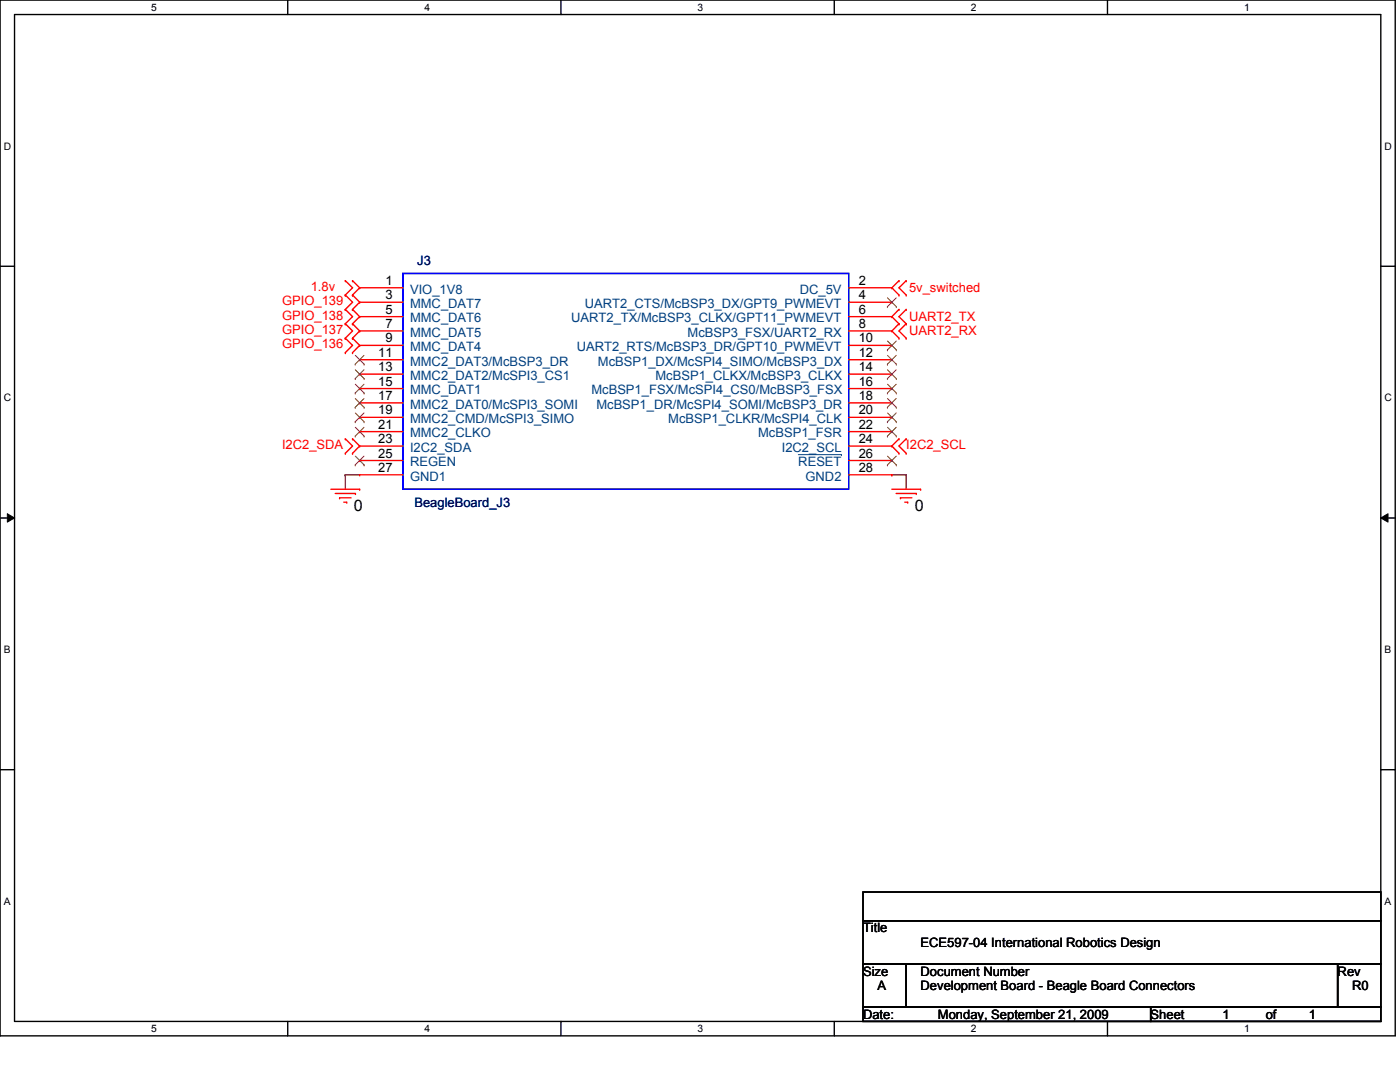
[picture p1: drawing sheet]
<svg xmlns="http://www.w3.org/2000/svg" width="279mm" height="216mm" viewBox="0 0 279 216" stroke-linecap="round" stroke-linejoin="round" font-family="sans-serif">
<path d="M0 0h278.4v206.7h-278.4zM2.9 2.9h272.7v200.9h-272.7z" fill="none" stroke="#000" stroke-width=".28"/>
<g fill="#fff">
<path d="M30.2 .3h1.1v2.3h-1.1z"/>
<path d="M30.2 204.1h1.1v2.3h-1.1z"/>
</g>
<path d="M57.4 0v2.9M57.4 203.8v2.9" fill="none" stroke="#000" stroke-width=".28"/>
<g fill="#fff">
<path d="M84.7 .3h1.1v2.3h-1.1z"/>
<path d="M84.7 204.1h1.1v2.3h-1.1z"/>
</g>
<path d="M112 0v2.9M112 203.8v2.9" fill="none" stroke="#000" stroke-width=".28"/>
<g fill="#fff">
<path d="M139.2 .3h1.2v2.3h-1.2z"/>
<path d="M139.2 204.1h1.2v2.3h-1.2z"/>
</g>
<path d="M166.5 0v2.9M166.5 203.8v2.9" fill="none" stroke="#000" stroke-width=".28"/>
<g fill="#fff">
<path d="M193.8 .3h1.1v2.3h-1.1z"/>
<path d="M193.8 204.1h1.1v2.3h-1.1z"/>
</g>
<path d="M221 0v2.9M221 203.8v2.9" fill="none" stroke="#000" stroke-width=".28"/>
<g fill="#fff">
<path d="M248.3 .3h1.1v2.3h-1.1z"/>
<path d="M248.3 204.1h1.1v2.3h-1.1z"/>
<path d="M.7 28h1.5v2.3h-1.5z"/>
<path d="M276.3 28h1.5v2.3h-1.5z"/>
<path d="M.7 78.2h1.5v2.3h-1.5z"/>
<path d="M276.3 78.2h1.5v2.3h-1.5z"/>
</g>
<path d="M0 53.1h2.9M275.6 53.1h2.8" fill="none" stroke="#000" stroke-width=".28"/>
<g fill="#fff">
<path d="M.7 128.5h1.4v2.2h-1.4z"/>
<path d="M276.3 128.5h1.4v2.2h-1.4z"/>
</g>
<path d="M0 103.4h2.9M275.6 103.4h2.8" fill="none" stroke="#000" stroke-width=".28"/>
<path d="M1.5 102.5l1.4 .9-1.4 .8zM275.6 103.4l1.4-.9v1.7z" fill="#000"/>
<path d="M1.5 102.5l1.4 .9-1.4 .8zM275.6 103.4l1.4-.9v1.7z" fill="none" stroke="#000" stroke-width=".2"/>
<g fill="#fff">
<path d="M.7 178.7h1.4v2.3h-1.4z"/>
<path d="M276.3 178.7h1.4v2.3h-1.4z"/>
</g>
<path d="M0 153.6h2.9M275.6 153.6h2.8M172.2 178h103.4v5.7h-103.4zM172.2 183.7h103.4v8.6h-103.4zM172.2 192.3h8.6v8.6h-8.6zM180.8 192.3h86.2v8.6h-86.2zM267 192.3h8.6v8.6h-8.6zM172.2 200.9h57.4v2.9h-57.4zM229.6 200.9h46v2.9h-46z" fill="none" stroke="#000" stroke-width=".28"/>
<path d="M68.9 94.7h.1M68.9 94.7h2.9M68.9 94.7v2.9M178 94.7h.1M178 94.7h2.8M180.8 94.7h.1M180.8 94.7v2.9" fill="none" stroke="#800040" stroke-width=".28"/>
<g fill="none" stroke="#f00" stroke-width=".28">
<path d="M68.9 56h.1M68.9 58.9h.1M68.9 56l1.5 1.4-1.5 1.5M68.9 58.9l1.5 1.4-1.5 1.4M70.4 58.9h.1M70.4 56h.1M70.4 56l1.4 1.4M70.4 58.9l1.4 1.4M71.8 57.4h.1M71.8 57.4l-1.4 1.5M71.8 57.4h8.6M169.4 57.4h8.6"/>
<path d="M178 57.4h.1M178 57.4l1.4 1.5M179.4 56h.1M179.4 58.9h.1M179.4 56l-1.4 1.4M180.8 58.9h.1M180.8 56h.1M180.8 56l-1.4 1.4 1.4 1.5M68.9 61.7h.1M68.9 64.6h.1M68.9 67.5h.1M68.9 70.4h.1"/>
<path d="M68.9 61.7l1.5 1.5-1.5 1.4M68.9 64.6l1.5 1.4-1.5 1.5M68.9 67.5l1.5 1.4-1.5 1.5M70.4 64.6h.1M70.4 61.7h.1M70.4 67.5h.1M70.4 70.4h.1M70.4 61.7l1.4 1.5M70.4 64.6l1.4 1.4M70.4 67.5l1.4 1.4M71.8 60.3h.1M71.8 63.2h.1"/>
<path d="M71.8 66h.1M71.8 68.9h.1M71.8 71.8h.1M71.8 74.7h.1M71.8 77.5h.1M71.8 63.2l-1.4 1.4M71.8 60.3l-1.4 1.4M71.8 66l-1.4 1.5M71.8 68.9l-1.4 1.5M71.8 60.3h8.6M71.8 63.2h8.6M71.8 66h8.6"/>
<path d="M71.8 68.9h8.6M71.8 71.8h8.6M71.8 74.7h8.6M71.8 77.5h8.6M169.4 60.3h8.6M169.4 63.2h8.6M169.4 66h8.6M169.4 68.9h8.6M169.4 71.8h8.6M169.4 74.7h8.6M169.4 77.5h8.6M178 60.3h.1"/>
<path d="M178 63.2h.1M178 66h.1M178 68.9h.1M178 71.8h.1M178 74.7h.1M178 77.5h.1M178 66l1.4 1.5M178 63.2l1.4 1.4M179.4 64.6h.1M179.4 67.5h.1M179.4 61.7h.1M179.4 64.6l-1.4 1.4"/>
<path d="M179.4 61.7l-1.4 1.5M180.8 67.5h.1M180.8 64.6h.1M180.8 61.7h.1M180.8 64.6l-1.4 1.4 1.4 1.5M180.8 61.7l-1.4 1.5 1.4 1.4M66 97.6h5.8M66.9 98.5h4M67.8 99.3h.1M67.8 99.3h2.3M68.9 87.6h.1M68.9 90.4h.1"/>
<path d="M68.9 87.6l1.5 1.4-1.5 1.4M70.4 90.4h.1M70.4 87.6h.1M70.4 87.6l1.4 1.4M70.9 98.5h.1M71.8 97.6h.1M71.8 80.4h.1M71.8 83.3h.1M71.8 86.1h.1M71.8 89h.1M71.8 91.9h.1M71.8 94.7h.1"/>
<path d="M71.8 89l-1.4 1.4M71.8 80.4h8.6M71.8 83.3h8.6M71.8 86.1h8.6M71.8 89h8.6M71.8 91.9h8.6M71.8 94.7h8.6M169.4 80.4h8.6M169.4 83.3h8.6M169.4 86.1h8.6M169.4 89h8.6M169.4 91.9h8.6"/>
<path d="M169.4 94.7h8.6M178 80.4h.1M178 83.3h.1M178 86.1h.1M178 89h.1M178 91.9h.1M178 94.7h.1M178 97.6h5.7M178 89l1.4 1.4M178.8 98.5h4.1M179.4 87.6h.1M179.4 90.4h.1"/>
<path d="M179.4 87.6l-1.4 1.4M179.7 99.3h.1M179.7 99.3h2.3M180.8 90.4h.1M180.8 87.6h.1M180.8 87.6l-1.4 1.4 1.4 1.4M182.9 98.5h.1M183.7 97.6h.1M68.6 100.2h.6M69.2 100.2h.1M180.6 100.2h.5M181.1 100.2h.1"/>
</g>
<path d="M80.4 54.6h89v43h-89z" fill="none" stroke="#00f" stroke-width=".28"/>
<g fill="none" stroke="#804000" stroke-width=".2">
<path d="M177.1 59.4l1.8 1.8M178.9 59.4l-1.8 1.8M70.9 72.7h.1M70.9 75.5h.1M70.9 78.4h.1M70.9 70.9l1.8 1.8M70.9 73.8l1.8 1.7M70.9 76.7l1.8 1.7M70.9 79.5l1.8 1.8M72.6 70.9l-1.7 1.8M72.6 73.8l-1.7 1.7M72.6 76.7l-1.7 1.7"/>
<path d="M72.6 79.5l-1.7 1.8M72.7 72.7h.1M72.7 75.5h.1M72.7 78.4h.1M177.1 61.2h.1M177.1 69.8h.1M177.1 72.7h.1M177.1 75.5h.1M177.1 78.4h.1M177.1 68.1l1.8 1.7M177.1 70.9l1.8 1.8M177.1 73.8l1.8 1.7"/>
<path d="M177.1 76.7l1.8 1.7M177.1 79.5l1.8 1.8M178.9 68.1l-1.8 1.7M178.9 70.9l-1.8 1.8M178.9 73.8l-1.8 1.7M178.9 76.7l-1.8 1.7M178.9 79.5l-1.8 1.8M178.9 61.2h.1M178.9 69.8h.1M178.9 72.7h.1M178.9 75.5h.1M178.9 78.4h.1"/>
<path d="M70.9 81.3h.1M70.9 84.2h.1M70.9 87h.1M70.9 92.8h.1M70.9 82.4l1.8 1.8M70.9 85.3l1.8 1.7M70.9 91l1.8 1.8M72.6 82.4l-1.7 1.8M72.6 85.3l-1.7 1.7M72.6 91l-1.7 1.8M72.7 81.3h.1M72.7 84.2h.1"/>
<path d="M72.7 87h.1M72.7 92.8h.1M177.1 81.3h.1M177.1 84.2h.1M177.1 87h.1M177.1 92.8h.1M177.1 82.4l1.8 1.8M177.1 85.3l1.8 1.7M177.1 91l1.8 1.8M178.9 82.4l-1.8 1.8M178.9 85.3l-1.8 1.7M178.9 91l-1.8 1.8"/>
<path d="M178.9 81.3h.1M178.9 84.2h.1M178.9 87h.1M178.9 92.8h.1"/>
</g>
<path d="M159.3 90.7h8.6M167.9 90.7h.1" fill="none" stroke="#004080" stroke-width=".2"/>
<g font-size="3.2">
<text x="70.6" y="101.9">0</text>
<text x="182.6" y="101.9">0</text>
</g>
<g font-size="2.6" fill="#000080">
<text x="83.3" y="52.9">J3</text>
<text x="82.7" y="101.1">BeagleBoard_J3</text>
</g>
<g font-size="2.6" fill="#f00">
<text x="62" y="58">1.8v</text>
<text x="181.4" y="58.3">5v_switched</text>
<text x="56.3" y="63.8">GPIO_138</text>
<text x="56.3" y="60.9">GPIO_139</text>
<text x="181.4" y="64.1">UART2_TX</text>
<text x="56.3" y="66.7">GPIO_137</text>
<text x="56.3" y="69.5">GPIO_136</text>
<text x="181.4" y="66.9">UART2_RX</text>
<text x="56.3" y="89.6">I2C2_SDA</text>
<text x="180.8" y="89.6">I2C2_SCL</text>
</g>
<g font-size="2.6">
<text x="76.9" y="56.8">1</text>
<text x="76.9" y="59.7">3</text>
<text x="171.4" y="56.8">2</text>
<text x="171.4" y="59.7">4</text>
<text x="76.9" y="62.6">5</text>
<text x="76.9" y="65.4">7</text>
<text x="171.4" y="62.6">6</text>
<text x="171.4" y="65.4">8</text>
<text x="75.5" y="71.2">11</text>
<text x="76.9" y="68.3">9</text>
<text x="171.4" y="68.3">10</text>
<text x="171.4" y="71.2">12</text>
<text x="75.5" y="74.1">13</text>
<text x="75.5" y="76.9">15</text>
<text x="171.4" y="74.1">14</text>
<text x="171.4" y="76.9">16</text>
<text x="75.5" y="79.8">17</text>
<text x="75.5" y="82.7">19</text>
<text x="171.4" y="79.8">18</text>
<text x="171.4" y="82.7">20</text>
<text x="75.5" y="85.5">21</text>
<text x="75.5" y="88.4">23</text>
<text x="171.4" y="85.5">22</text>
<text x="171.4" y="88.4">24</text>
<text x="75.5" y="91.3">25</text>
<text x="75.5" y="94.1">27</text>
<text x="171.4" y="91.3">26</text>
<text x="171.4" y="94.1">28</text>
<text x="172.2" y="186.1">Title</text>
<text x="183.7" y="188.9">ECE597-04 International Robotics Design</text>
<text x="172.2" y="194.7">Size</text>
<text x="175.1" y="197.5">A</text>
<text x="183.7" y="194.7">Document Number</text>
<text x="183.7" y="197.5">Development Board - Beagle Board Connectors</text>
<text x="267" y="194.7">Rev</text>
<text x="269.8" y="197.5">R0</text>
<text x="172.2" y="203.3">Date:</text>
<text x="187.2" y="203.3">Monday, September 21, 2009</text>
<text x="229.6" y="203.3">Sheet</text>
<text x="244" y="203.3">1</text>
<text x="252.6" y="203.3">of</text>
<text x="261.2" y="203.3">1</text>
</g>
<g font-size="2.6" fill="#004080">
<text x="81.8" y="58.6">VIO_1V8</text>
<text x="159.6" y="58.6">DC_5V</text>
<text x="81.8" y="61.5">MMC_DAT7</text>
<text x="81.8" y="64.3">MMC_DAT6</text>
<text x="114" y="64.3">UART2_TX/McBSP3_CLKX/GPT11_PWMEVT</text>
<text x="116.7" y="61.5">UART2_CTS/McBSP3_DX/GPT9_PWMEVT</text>
<text x="81.8" y="67.2">MMC_DAT5</text>
<text x="81.8" y="70.1">MMC_DAT4</text>
<text x="115.1" y="70.1">UART2_RTS/McBSP3_DR/GPT10_PWMEVT</text>
<text x="137.2" y="67.2">McBSP3_FSX/UART2_RX</text>
<text x="81.8" y="72.9">MMC2_DAT3/McBSP3_DR</text>
<text x="81.8" y="75.8">MMC2_DAT2/McSPI3_CS1</text>
<text x="119.3" y="72.9">McBSP1_DX/McSPI4_SIMO/McBSP3_DX</text>
<text x="130.8" y="75.8">McBSP1_CLKX/McBSP3_CLKX</text>
<text x="81.8" y="78.7">MMC_DAT1</text>
<text x="81.8" y="81.6">MMC2_DAT0/McSPI3_SOMI</text>
<text x="118" y="78.7">McBSP1_FSX/McSPI4_CS0/McBSP3_FSX</text>
<text x="119" y="81.6">McBSP1_DR/McSPI4_SOMI/McBSP3_DR</text>
<text x="81.8" y="84.4">MMC2_CMD/McSPI3_SIMO</text>
<text x="81.8" y="87.3">MMC2_CLKO</text>
<text x="133.4" y="84.4">McBSP1_CLKR/McSPI4_CLK</text>
<text x="151.3" y="87.3">McBSP1_FSR</text>
<text x="81.8" y="90.2">I2C2_SDA</text>
<text x="81.8" y="93">REGEN</text>
<text x="81.8" y="95.9">GND1</text>
<text x="156" y="90.2">I2C2_SCL</text>
<text x="159.3" y="93">RESET</text>
<text x="160.8" y="95.9">GND2</text>
</g>
<g font-size="2">
<text x="30.2" y="2.2">5</text>
<text x="84.7" y="2.2">4</text>
<text x="139.2" y="2.2">3</text>
<text x="193.8" y="2.2">2</text>
<text x="248.3" y="2.2">1</text>
<text x=".7" y="29.8">D</text>
<text x="276.3" y="29.8">D</text>
<text x=".7" y="80.1">C</text>
<text x="276.3" y="80.1">C</text>
<text x=".7" y="130.3">B</text>
<text x="276.3" y="130.3">B</text>
<text x=".7" y="180.5">A</text>
<text x="276.3" y="180.5">A</text>
<text x="30.2" y="206">5</text>
<text x="84.7" y="206">4</text>
<text x="139.2" y="206">3</text>
<text x="193.8" y="206">2</text>
<text x="248.3" y="206">1</text>
</g>
</svg>
